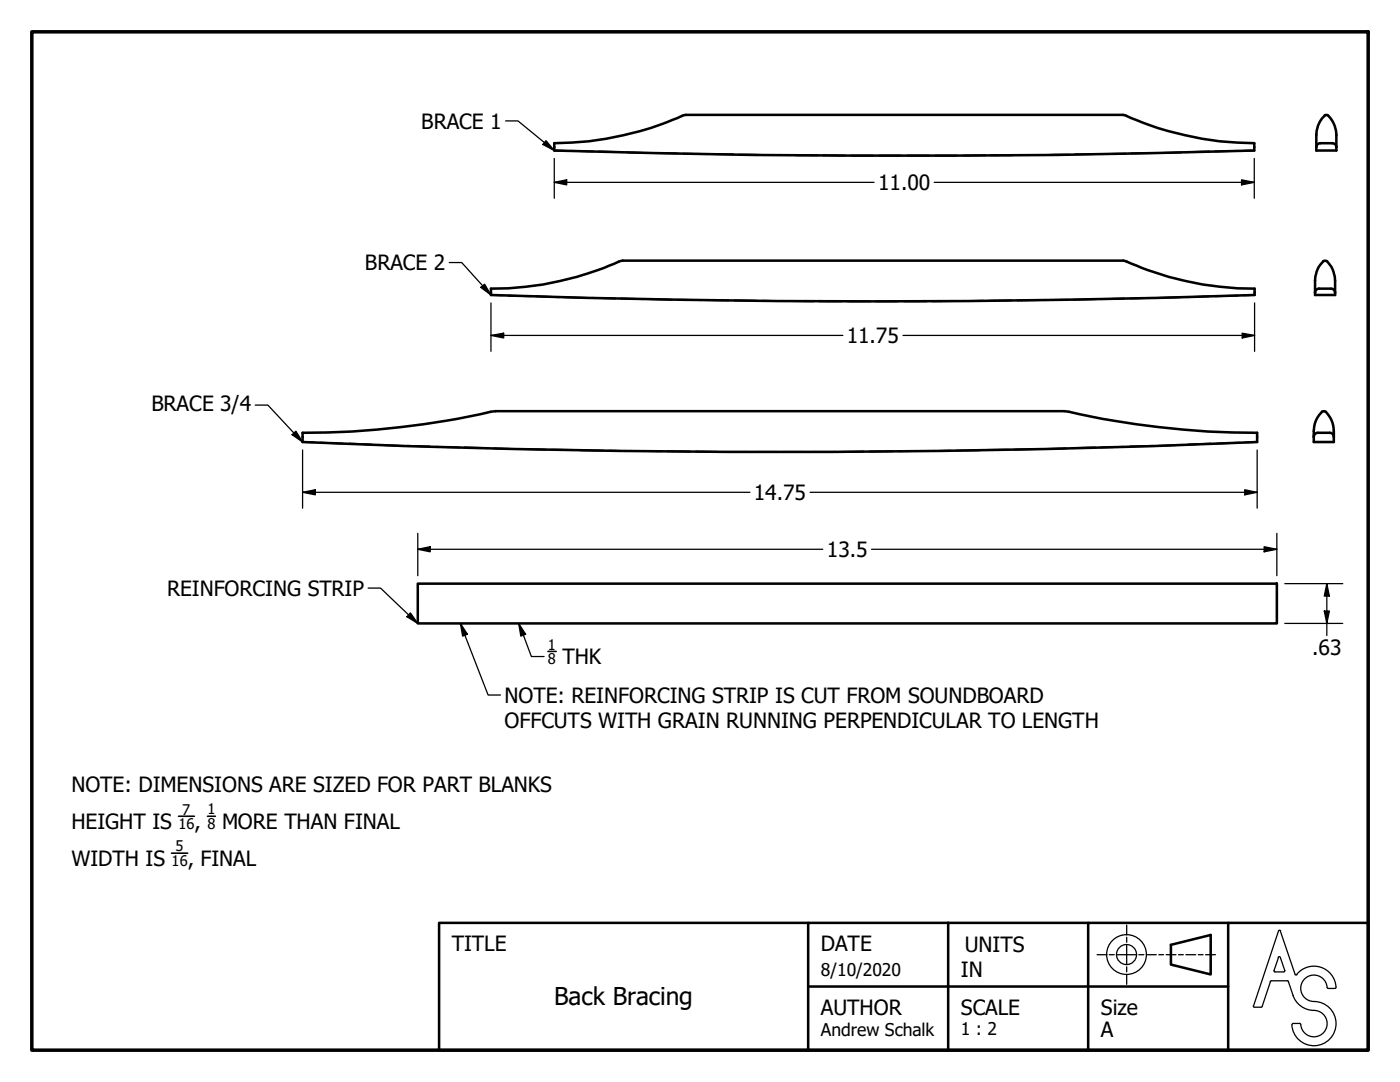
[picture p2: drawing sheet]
<svg xmlns="http://www.w3.org/2000/svg" width="279mm" height="216mm" viewBox="0 0 279 216" stroke-linecap="round" stroke-linejoin="round" font-family="sans-serif">
<!-- layer: Hidden (ANSI) -->
<g fill="none" stroke="#000" stroke-width=".38">
<path d="M110.6 30l2.2 .1M114 30.1l4.4 .1M119.6 30.2l4.4 .2M125.2 30.4l4.4 .1M130.7 30.5l4.5 .1M136.3 30.7h4.5M141.9 30.7l4.5 .1M147.5 30.9h4.5M153.1 30.9h4.4M158.7 31h4.4M164.3 31l4.4 .1M169.9 31.1h4.4"/>
<path d="M175.5 31.1h4.4M181 31.1h4.5M186.6 31.1h4.5M196.7 31l-4.5 .1M197.8 31h4.4M203.4 30.9h4.4M213.4 30.9h-4.4M219 30.7l-4.4 .1M224.6 30.7h-4.4M230.2 30.5l-4.5 .1M235.8 30.4l-4.5 .1M241.4 30.2l-4.5 .2"/>
<path d="M247 30.1l-4.5 .1M250.3 30l-2.2 .1M98 58.9h2.3M101.4 59l4.5 .1M107 59.1l4.6 .2M112.6 59.3l4.6 .1M118.3 59.4l4.5 .2M124 59.6l4.5 .1M129.6 59.7l4.5 .1M135.3 59.8l4.5 .1M140.9 59.9h4.5M146.6 59.9l4.5 .1"/>
<path d="M201.9 59.9l-4.5 .1M207.5 59.9h-4.5M213.2 59.8l-4.5 .1M218.8 59.7l-4.6 .1M224.4 59.6l-4.5 .1M230.1 59.4l-4.5 .2M235.7 59.3l-4.5 .1M241.4 59.1l-4.5 .2M247 59l-4.5 .1M250.4 58.9h-2.2M152.2 60l4.5 .1M157.8 60.1h4.6"/>
<path d="M163.4 60.1h4.6M169.1 60.1h4.5M174.8 60.1h4.5M180.4 60.1h4.5M190.6 60.1h-4.5M196.2 60l-4.5 .1M60.4 88.2l2.3 .1M63.9 88.3l4.6 .2M69.7 88.5l4.5 .2M75.4 88.8l4.6 .2M81.2 89l4.6 .1M86.9 89.2l4.7 .1"/>
<path d="M92.7 89.3l4.6 .1M98.5 89.5l4.6 .1M104.3 89.6l4.6 .1M110 89.7l4.7 .1M115.8 89.9h4.6M121.6 89.9l4.6 .1M127.4 90h4.6M133.2 90l4.5 .1M138.9 90.1l4.6 .1M144.7 90.2h4.6M150.4 90.2h4.7M156.2 90.2h4.6"/>
<path d="M162 90.2h4.6M172.4 90.1l-4.6 .1M178.2 90l-4.7 .1M184 90h-4.7M189.7 89.9l-4.6 .1M195.5 89.9h-4.6M201.3 89.7l-4.6 .1M207 89.6l-4.6 .1M212.8 89.5l-4.6 .1M218.6 89.3l-4.6 .1M224.3 89.2l-4.6 .1M230.1 89l-4.6 .1"/>
<path d="M235.9 88.8l-4.6 .2M241.7 88.5l-4.7 .2M247.5 88.3l-4.7 .2M250.9 88.2l-2.3 .1"/>
</g>
<!-- layer: Visible (ANSI) -->
<g fill="none" stroke="#000" stroke-width=".51">
<path d="M110.6 28.6a62.3 62.3 0 0 0 25.9-5.6h88a62.3 62.3 0 0 0 25.8 5.6v1.4a2352.7 2352.7 0 0 1-139.7 0zM263.5 28.6a.79 .79 0 0 0-.8 .8M263.5 28.6h2.4M265.1 23.1l-.5-.2a5.3 5.3 0 0 0-1.9 4v3.1h4l-.1-3.9-.7-1.9-.8-1.1M265.9 28.6a.79 .79 0 0 1 .8 .8M98 57.6a64.8 64.8 0 0 0 25.9-5.5h100.6a64.8 64.8 0 0 0 25.9 5.5v1.3a2286.6 2286.6 0 0 1-152.4 0zM263.2 57.6a.79 .79 0 0 0-.8 .8M263.3 57.6h2.4a.79 .79 0 0 1 .7 .8M264.9 52.1l.8 1.1 .4 1a9.6 9.6 0 0 1 .3 4.7h-4a9.6 9.6 0 0 1 .4-4.7 4.1 4.1 0 0 1 1.5-2.2l.5 .2M60.4 86.4a181.1 181.1 0 0 0 38.5-4.4h113.5a181.1 181.1 0 0 0 38.5 4.4v1.8a2276.9 2276.9 0 0 1-190.5 0zM263 86.4a.79 .79 0 0 0-.8 .8M263 86.4h2.4a.79 .79 0 0 1 .8 .8"/>
<path d="M263.8 82.2l.5-.1a5 5 0 0 1 1.9 3.9v2.2h-4a9 9 0 0 1 .4-4.3z"/>
</g>
<!-- layer: Border (ANSI) -->
<path d="M6.3 6.3h266.7v203.2h-266.7z" fill="none" stroke="#000" stroke-width=".7"/>
<!-- layer: Sketch Geometry (ANSI) -->
<g fill="none" stroke="#000" stroke-width=".25">
<path d="M218.9 190.5h2M221.4 190.5h1M222.9 190.5h3.9M224.9 188.5v4M224.9 184.6v2M224.9 187v1M224.9 192.9v1M224.9 194.4v2M227.3 190.5h1M228.8 190.5h2M231.3 190.5h.9M232.7 190.5h2"/>
<path d="M235.2 190.5h1M236.7 190.5h1.9M239.1 190.5h1M240.6 190.5h2M253.6 195.8l-1.7 5M253.7 195.7l-.2 .2M253.7 195.7h3.2M254.3 193.6l.2 .3h1.7M255.1 191l.2-.1 .2 .1M255.1 191.1l-.8 2.6M255.1 185.8l-4.9 14.9M255.5 185.8l2.9 8.6"/>
<path d="M255.5 191.1l.9 2.6M255.6 185.8l-.2-.2-.2 .2M256.4 193.6l-.2 .3M257 195.7l.2 .2M257.1 195.8a8.3 8.3 0 0 0 2 4.6 5 5 0 0 0 3.7 1.3 2.64 2.64 0 0 1 2 2.9 2.64 2.64 0 0 1-2.6 2.3 2.64 2.64 0 0 1-2.6-2.4M258.5 194.4l.1 .2 .2-.1M258.8 194.4a4.4 4.4 0 0 1 4.9-1.4 4.4 4.4 0 0 1 2.9 4.2h-.2M264.9 197a2.64 2.64 0 0 0-2.8-2.4 2.64 2.64 0 0 0-2.5 2.7 2.64 2.64 0 0 0 2.6 2.5 4.4 4.4 0 0 1 4.4 4.4 4.4 4.4 0 0 1-4.2 4.5 4.4 4.4 0 0 1-4.6-4.2M264.9 197l.2 .2M265 197.2h1.4M250.1 200.7l.1 .2 .2 .1h1.3l.2-.2M258.1 204.2h1.3"/>
<path d="M258.1 204.2l-.2 .2M259.4 204.2l.2 .2"/>
<circle cx="224.8" cy="190.5" r="4"/>
<circle cx="224.8" cy="190.5" r="2"/>
</g>
<!-- layer: Title (ANSI) -->
<path d="M161.3 184.1h-73.7v25.4h73.7M161.3 196.8h83.8M189.2 184.1v25.4h83.8v-25.4h-55.8v25.4M189.2 184.1h-27.9v25.4h27.9M189.2 184.1h28M233.7 188.5l7.9-1.9v7.8l-7.9-1.9zM245.1 184.1v25.4" fill="none" stroke="#000" stroke-width=".51"/>
<!-- layer: Sketch Geometry (ANSI) -->
<path d="M83.4 116.5h171.4v7.9h-171.4z" fill="none" stroke="#000" stroke-width=".51"/>
<!-- layer: Symbol (ANSI) -->
<path d="M100.9 24.1h2.5l7.2 5.9M109 28.1l1.6 1.9-2.3-1.2zM89.7 52.4h2.4l5.9 6.5M95.9 57.3l.8-.6 1.3 2.2zM50.9 80.8h2.6l6.9 7.4M58.3 86.7l.8-.7 1.3 2.2zM73.5 117.3h2.4l7.5 7.1M81.9 122.3l1.5 2.1-2.2-1.3zM91.9 124.4l1.4 2.2-1 .3zM91.9 124.4l5.5 14.3h2.5M103.5 124.4l1.4 2.2-1 .3zM103.5 124.4l2.5 6.6h2.6" fill="none" stroke="#000" stroke-width=".25"/>
<g fill="#000">
<path d="M109 28.1l1.6 1.9-2.3-1.2z" fill-rule="evenodd"/>
<path d="M95.9 57.3l.8-.6 1.3 2.2z" fill-rule="evenodd"/>
<path d="M58.3 86.7l.8-.7 1.3 2.2z" fill-rule="evenodd"/>
<path d="M81.9 122.3l1.5 2.1-2.2-1.3z" fill-rule="evenodd"/>
<path d="M91.9 124.4l1.4 2.2-1 .3z" fill-rule="evenodd"/>
<path d="M103.5 124.4l1.4 2.2-1 .3z" fill-rule="evenodd"/>
</g>
<path d="M109.3 130h1.7M34.2 170.2h3.3M35.6 162.9h3.2M41.4 162.9h1.6" fill="none" stroke="#000" stroke-width=".32"/>
<!-- layer: Dimension (ANSI) -->
<g fill="none" stroke="#000" stroke-width=".25">
<path d="M110.6 36.4l2.5-.5v1zM110.6 36.4h63.8M110.6 31.6v8M186.4 36.4h63.9M247.8 35.9l2.5 .5-2.5 .5zM250.3 31.6v8M98 66.9l2.5-.4v.9zM98 66.9h70.2M98 60.5v9.6M180.2 66.9h70.2M247.9 66.5l2.5 .4-2.5 .5zM250.4 60.5v9.6"/>
<path d="M60.4 98.2l2.5-.5v1zM60.4 98.2h89.3M60.4 89.8v11.6M161.7 98.2h89.2M248.4 97.7l2.5 .5-2.5 .5zM250.9 89.8v11.6M83.4 109.6l2.5-.5v1zM83.4 109.6h80.8M83.4 106.4v8.5M173.9 109.6h80.9M252.3 109.1l2.5 .5-2.5 .5zM254.8 106.4v8.5"/>
<path d="M256.4 116.5h11.6M264.8 116.5l.5 2.4h-1zM264.8 116.5v10.3M256.4 124.4h11.6M264.3 121.9h1l-.5 2.5z"/>
</g>
<g fill="#000">
<path d="M110.6 36.4l2.5-.5v1z" fill-rule="evenodd"/>
<path d="M247.8 35.9l2.5 .5-2.5 .5z" fill-rule="evenodd"/>
<path d="M98 66.9l2.5-.4v.9z" fill-rule="evenodd"/>
<path d="M247.9 66.5l2.5 .4-2.5 .5z" fill-rule="evenodd"/>
<path d="M60.4 98.2l2.5-.5v1z" fill-rule="evenodd"/>
<path d="M248.4 97.7l2.5 .5-2.5 .5z" fill-rule="evenodd"/>
<path d="M83.4 109.6l2.5-.5v1z" fill-rule="evenodd"/>
<path d="M252.3 109.1l2.5 .5-2.5 .5z" fill-rule="evenodd"/>
<path d="M264.8 116.5l.5 2.4h-1z" fill-rule="evenodd"/>
<path d="M264.3 121.9h1l-.5 2.5z" fill-rule="evenodd"/>
</g>
<text font-size="4.9" x="110.6" y="200.5">Back Bracing</text>
<g font-size="4.2">
<text x="84.1" y="25.7">BRACE 1</text>
<text x="175.3" y="37.9">11.00</text>
<text x="72.8" y="53.9">BRACE 2</text>
<text x="169" y="68.5">11.75</text>
<text x="30.2" y="82.1">BRACE 3/4</text>
<text x="150.4" y="99.7">14.75</text>
<text x="165" y="111.1">13.5</text>
<text x="33.3" y="118.9">REINFORCING STRIP</text>
<text x="261.9" y="130.7">.63</text>
<text x="112.3" y="132.5">THK</text>
<text x="100.7" y="140.2">NOTE: REINFORCING STRIP IS CUT FROM SOUNDBOARD</text>
<text x="100.7" y="145.2">OFFCUTS WITH GRAIN RUNNING PERPENDICULAR TO LENGTH</text>
<text x="14.3" y="158.1">NOTE: DIMENSIONS ARE SIZED FOR PART BLANKS</text>
<text x="14.3" y="165.4">HEIGHT IS</text>
<text x="38.8" y="165.4">,</text>
<text x="44.3" y="165.4">MORE THAN FINAL</text>
<text x="14.3" y="172.8">WIDTH IS</text>
<text x="37.5" y="172.8">, FINAL</text>
<text x="90.2" y="189.7">TITLE</text>
<text x="163.8" y="189.7">DATE</text>
<text x="192.5" y="190">UNITS</text>
<text x="191.8" y="195">IN</text>
<text x="163.8" y="202.5">AUTHOR</text>
<text x="191.8" y="202.5">SCALE</text>
<text x="219.7" y="202.5">Size</text>
<text x="219.7" y="206.9">A</text>
</g>
<g font-size="3.5">
<text x="163.8" y="194.7">8/10/2020</text>
<text x="163.8" y="206.6">Andrew Schalk</text>
<text x="191.8" y="206.6">1 : 2</text>
</g>
<g font-size="2.9">
<text x="109.3" y="129.6">1</text>
<text x="109.3" y="132.5">8</text>
<text x="35.6" y="165.4">16</text>
<text x="36.4" y="162.6">7</text>
<text x="41.4" y="162.5">1</text>
<text x="41.4" y="165.4">8</text>
<text x="34.2" y="172.8">16</text>
<text x="35.1" y="169.9">5</text>
</g>
</svg>
